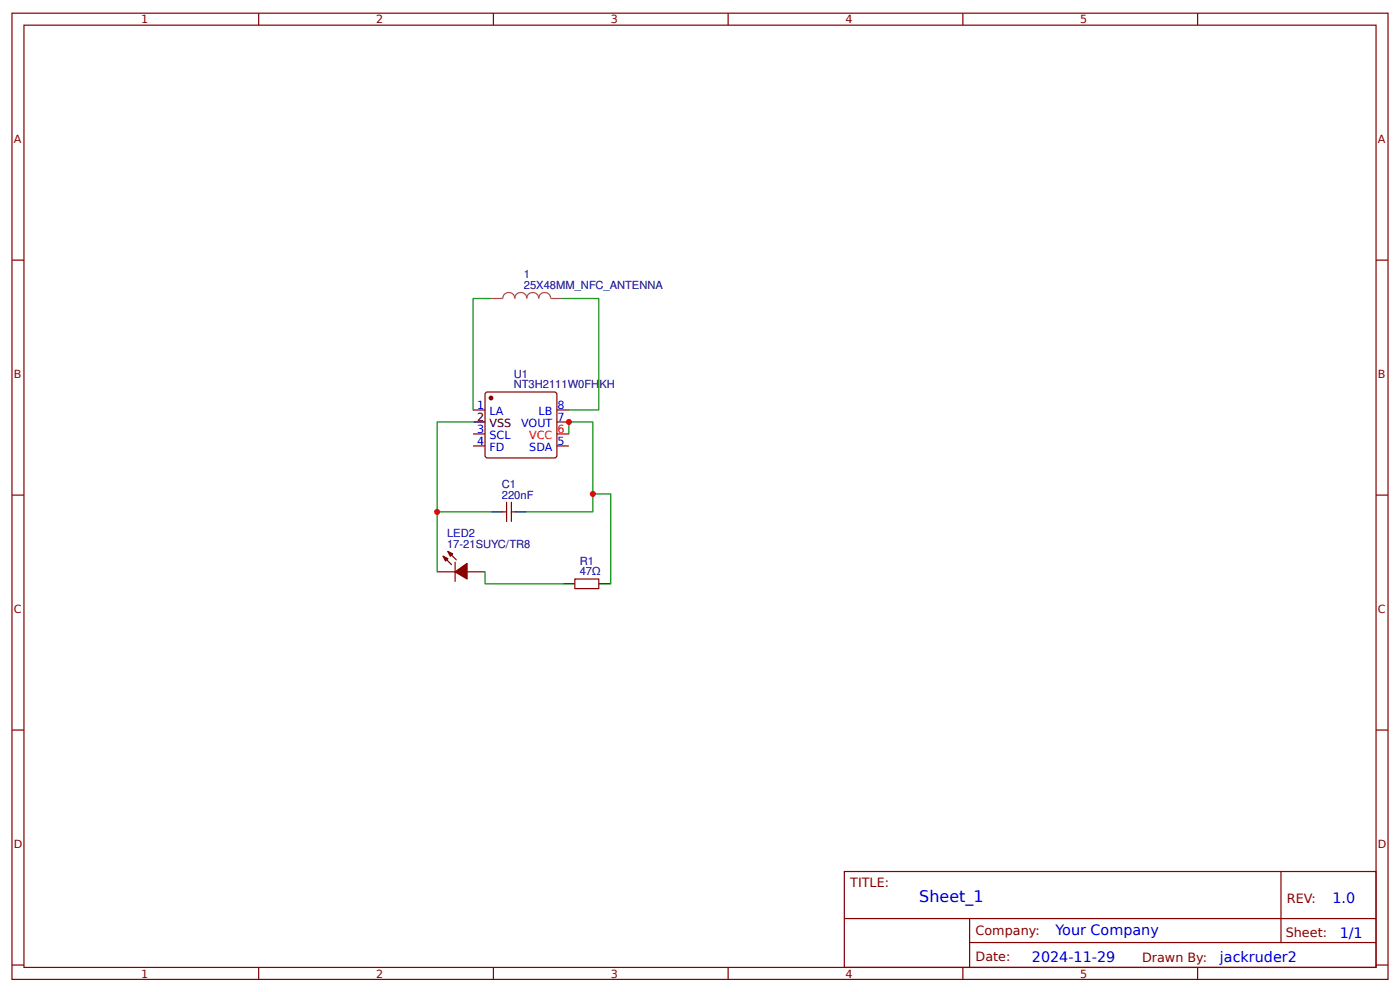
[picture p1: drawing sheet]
<svg xmlns="http://www.w3.org/2000/svg" width="309mm" height="219mm" viewBox="0 0 309 219" stroke-linecap="round" stroke-linejoin="round" font-family="sans-serif">
<g fill="none" stroke="#800" stroke-width=".26">
<path d="M2.6 2.9h304.1v213.3h-304.1zM5.3 5.6h298.7v207.9h-298.7zM57.1 2.9v2.7M109 2.9v2.7M160.9 2.9v2.7M212.7 2.9v2.7M264.6 2.9v2.7M2.6 57.4h2.7M304 57.4h2.7M104.5 90.5h2.7M104.5 98.4h2.7M104.5 95.8h2.7"/>
<path d="M107.4 86.6h15.4l.2 .4v13.8l-.5 .3-15.1-.1-.2-.5v-13.5zM123 90.5h2.7M123 93.1h2.7M123 98.4h2.7M2.6 109.3h2.7M111.1 113h.8M111.9 110.9v4.2M113 110.9v4.2M113 113h.8M304 109.3h2.7M96.6 126.2h3.9M97.9 122.8l1.8 1.8"/>
<path d="M99 121.7l1.8 1.9M100.5 124.1v4.2M103.2 126.2h4M127 127.8h5.3v2.1h-5.3zM2.6 161.1h2.7M304 161.1h2.7M186.5 192.4h117.5v21.1h-117.5zM283 192.4v15.6M2.6 213h2.7M57.1 213.5v2.7M109 213.5v2.7M160.9 213.5v2.7"/>
<path d="M186.6 202.7h117.3M212.7 213.5v2.7M214.2 208h89.7M214.2 202.7v10.6M264.6 213.5v2.7M304 213h2.7"/>
</g>
<path d="M123 95.8h2.7" fill="none" stroke="#f00" stroke-width=".26"/>
<path d="M104.5 93.1h2.7M108.5 113h2.6M113.8 113h2.6M124.4 128.9h2.6M132.3 128.9h2.6" fill="none" stroke="#000" stroke-width=".26"/>
<g fill="#800" stroke="#800" stroke-width=".26">
<path d="M97.9 122.8l1.1 .5-.6 .5z"/>
<path d="M99 121.7l1 .5-.5 .6z"/>
<path d="M100.5 126.2l2.7-1.8v3.4z"/>
<circle cx="108.5" cy="87.8" r=".4"/>
</g>
<path d="M108.5 65.9h2.6a1.32 1.32 0 0 1 1.3-1.3 1.32 1.32 0 0 1 1.3 1.3 1.32 1.32 0 0 1 1.4-1.3 1.32 1.32 0 0 1 1.3 1.3 1.32 1.32 0 0 1 1.3-1.3 1.32 1.32 0 0 1 1.3 1.3 1.32 1.32 0 0 1 1.3-1.3 1.32 1.32 0 0 1 1.4 1.3M121.7 65.9h2.7" fill="none" stroke="#a54b4b" stroke-width=".26"/>
<path d="M108.5 65.9h-4v24.6M124.4 65.9h7.9v24.6h-6.6M104.5 93.1h-7.9v19.9h11.9M125.7 95.8v-2.7h5.3v19.9h-14.6M96.6 113v13.2M131 109h3.9v19.9M107.2 126.2v2.7h17.2" fill="none" stroke="#080" stroke-width=".26"/>
<g fill="#c00">
<circle cx="125.7" cy="93.1" r=".66"/>
<circle cx="131" cy="109" r=".66"/>
<circle cx="96.6" cy="113" r=".66"/>
</g>
<text font-size="3.5" fill="#00f" x="203.1" y="199.1">Sheet_1</text>
<g font-size="3.2" fill="#00f">
<text x="294.4" y="199.3">1.0</text>
<text x="233.2" y="206.5">Your Company</text>
<text x="296" y="207">1/1</text>
<text x="228" y="212.3">2024-11-29</text>
<text x="269.5" y="212.3">jackruder2</text>
</g>
<g font-size="2.8" fill="#800">
<text x="187.9" y="195.8">TITLE:</text>
<text x="284.3" y="199.3">REV:</text>
<text x="215.5" y="206.4">Company:</text>
<text x="284.1" y="206.9">Sheet:</text>
<text x="215.5" y="212.2">Date:</text>
<text x="252.3" y="212.3">Drawn By:</text>
</g>
<g font-size="2.5" fill="#800">
<text x="31.2" y="5.2">1</text>
<text x="83.1" y="5.2">2</text>
<text x="134.9" y="5.2">3</text>
<text x="186.8" y="5.2">4</text>
<text x="238.7" y="5.2">5</text>
<text x="3" y="31.5">A</text>
<text x="304.4" y="31.5">A</text>
<text x="3" y="83.3">B</text>
<text x="304.4" y="83.3">B</text>
<text x="3" y="135.2">C</text>
<text x="304.4" y="135.2">C</text>
<text x="3" y="187.1">D</text>
<text x="304.4" y="187.1">D</text>
<text x="31.2" y="215.8">1</text>
<text x="83.1" y="215.8">2</text>
<text x="134.9" y="215.8">3</text>
<text x="186.8" y="215.8">4</text>
<text x="238.7" y="215.8">5</text>
</g>
<g font-size="2.5" fill="#000080">
<text x="115.7" y="63.8">25X48MM_NFC_ANTENNA</text>
<text x="115.7" y="61.4">1</text>
<text x="113.5" y="83.3">U1</text>
<text x="113.5" y="85.7">NT3H2111W0FHKH</text>
<text x="110.9" y="107.7">C1</text>
<text x="110.9" y="110.1">220nF</text>
<text x="98.8" y="118.5">LED2</text>
<text x="98.8" y="120.9">17-21SUYC/TR8</text>
<text x="128.1" y="124.6">R1</text>
<text x="128.1" y="127">47Ω</text>
</g>
<g font-size="2.5" fill="#00f">
<text x="105.5" y="95.5">3</text>
<text x="105.5" y="90.2">1</text>
<text x="108.1" y="91.5">LA</text>
<text x="115.1" y="94.2">VOUT</text>
<text x="119" y="91.5">LB</text>
<text x="123.2" y="90.2">8</text>
<text x="123.2" y="92.9">7</text>
<text x="105.5" y="98.2">4</text>
<text x="108.1" y="99.5">FD</text>
<text x="108.1" y="96.8">SCL</text>
<text x="116.9" y="99.5">SDA</text>
<text x="123.2" y="98.2">5</text>
</g>
<g font-size="2.5">
<text x="105.5" y="92.9">2</text>
<text x="108.1" y="94.2">VSS</text>
</g>
<g font-size="2.5" fill="#f00">
<text x="123.2" y="95.5">6</text>
<text x="116.9" y="96.8">VCC</text>
</g>
</svg>
